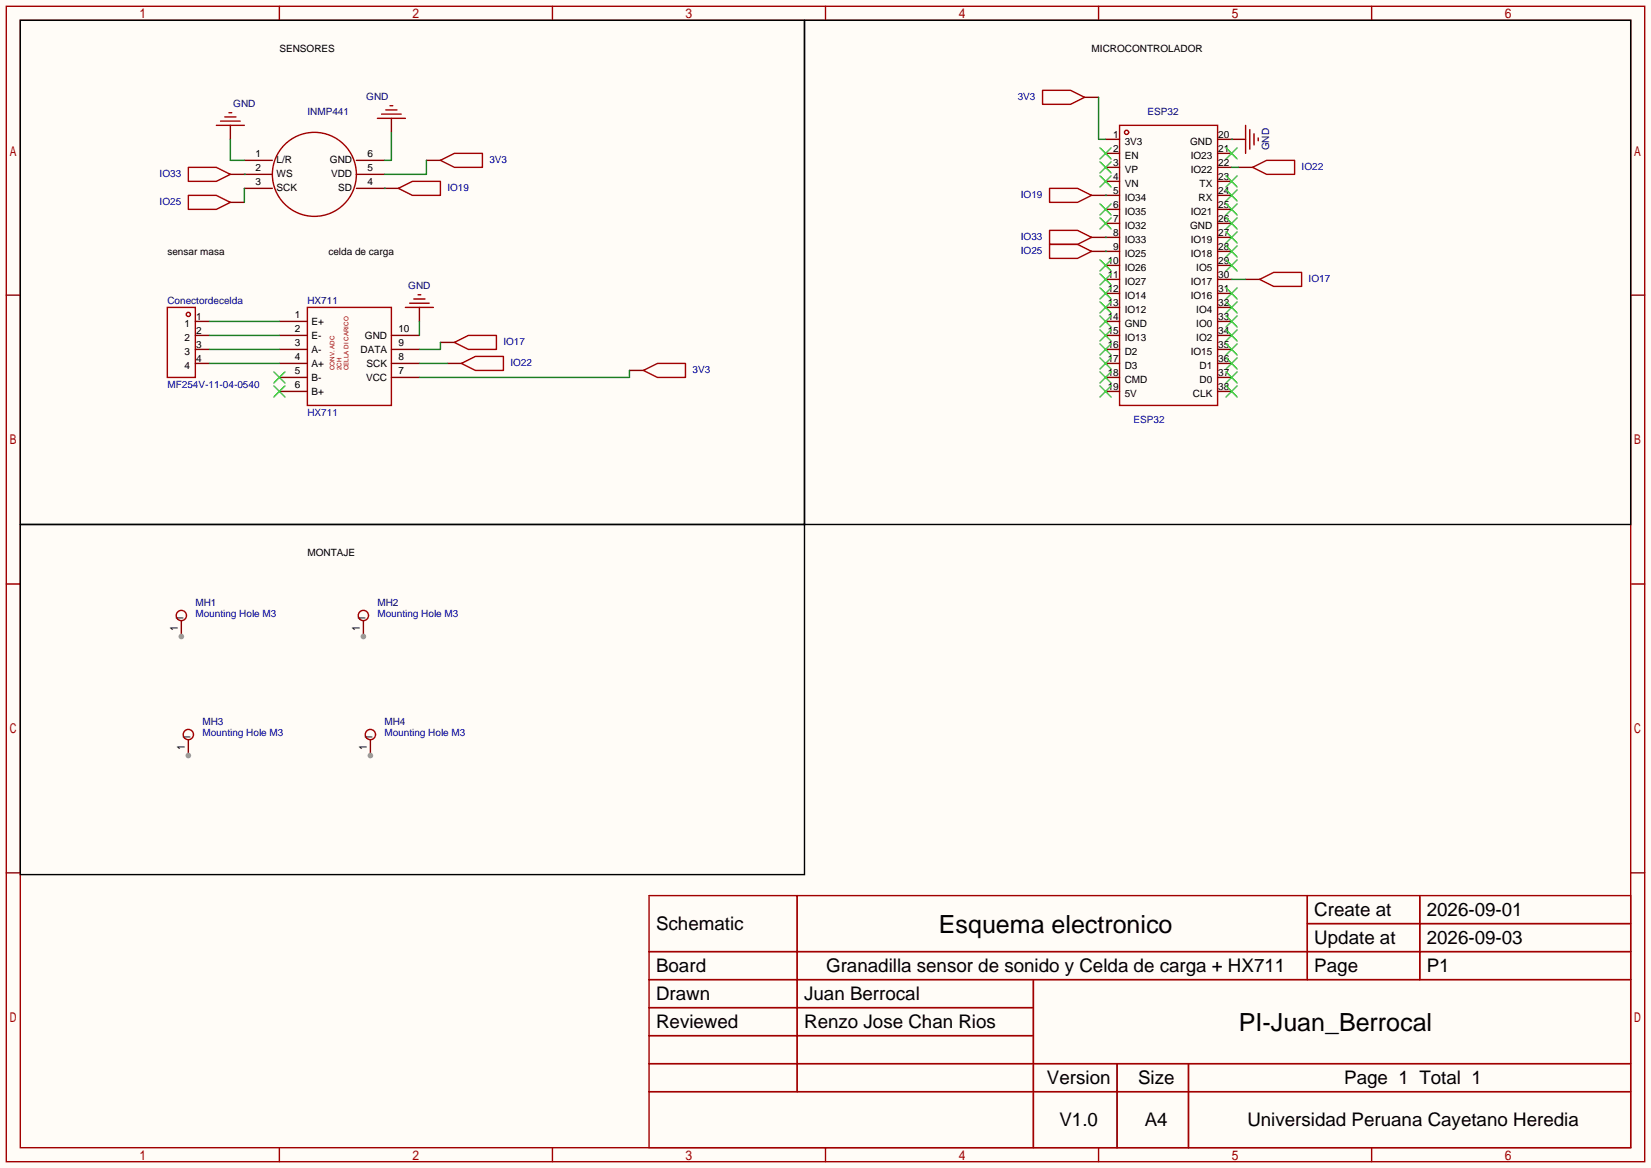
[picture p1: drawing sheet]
<svg xmlns="http://www.w3.org/2000/svg" width="299mm" height="212mm" viewBox="0 0 299 212" stroke-linecap="round" stroke-linejoin="round" font-family="sans-serif">
<path d="M0 0h299.5v211.8h-299.5z" fill="#fffcf7"/>
<g fill="none" stroke="#a10000" stroke-width=".25">
<path d="M1.1 1.1h297.2v209.6h-297.2zM3.7 3.7h292.1v204.5h-292.1zM50.7 1.1v2.6M70 19.9h2M70.7 19.2h.5M100.2 1.1v2.6M149.7 1.1v2.6M189.1 16.4h5.1l2.5 1.3-2.5 1.2h-5.1zM199.3 1.1v2.6M248.8 1.1v2.6M34.2 30.4h5l2.6 1.2-2.6 1.3h-5zM34.2 35.4h5l2.6 1.3-2.6 1.3h-5z"/>
<path d="M39.2 22.7h5.1M40 22h3.6M40.8 21.2h2M41.5 20.4h.5M68.5 21.5h5M69.2 20.7h3.6M72.3 34.2l2.5-1.3h5.1v2.5h-5.1zM79.9 29.1l2.5-1.3h5.1v2.6h-5.1zM190.4 34.2h5.1l2.5 1.2-2.5 1.3h-5.1zM203.1 22.7h17.8v50.8h-17.8zM225.9 22.7v5.1M226.7 23.5v3.6"/>
<path d="M227.5 24.3v2M228.2 25v.5M1.1 53.5h2.6M30.4 55.8h5v12.7h-5zM55.8 55.8h15.2v17.7h-15.2zM73.5 55.8h5.1M74.3 55h3.6M75.1 54.2h2M75.8 53.5h.5M190.4 44.3h5.1l2.5 1.3-2.5 1.3h-5.1zM190.4 41.8h5.1l2.5 1.3-2.5 1.2h-5.1zM228.5 50.7l2.5-1.3h5.1v2.5h-5.1z"/>
<path d="M295.8 53.5h2.5M82.4 62.1l2.6-1.3h5v2.6h-5zM83.7 65.9l2.5-1.3h5.1v2.6h-5.1zM116.7 67.2l2.6-1.3h5v2.6h-5zM1.1 105.9h2.6M295.8 105.9h2.5M1.1 158.3h2.6M295.8 158.3h2.5M117.7 162.4h178.1v45.8h-178.1zM117.7 172.6h178.1M117.7 177.7h178.1M144.6 162.4v35.6"/>
<path d="M187.4 177.7v30.5M237.1 162.4v15.3M237.1 167.5h58.7M257.5 162.4v15.3M117.7 182.8h69.7M117.7 192.9h178.1M117.7 187.8h69.7M117.7 198h178.1M202.6 192.9v15.3M215.6 192.9v15.3M50.7 208.2v2.5M100.2 208.2v2.5"/>
<path d="M149.7 208.2v2.5M199.3 208.2v2.5M248.8 208.2v2.5"/>
<circle cx="57" cy="31.6" r="7.6"/>
<circle cx="204.3" cy="24" r=".38"/>
<circle cx="34.2" cy="57" r=".38"/>
</g>
<g fill="none" stroke="#870000" stroke-width=".25">
<path d="M196.7 17.7h2.6M41.8 31.6h7.6M41.8 36.7h2.5M41.8 22.7v2.6M44.3 34.2h5.1M44.3 29.1h5.1M64.6 31.6h5.1M64.6 34.2h7.7M64.6 29.1h5.1M71 21.5v2.5M77.3 29.1h2.6M198 35.4h5.1"/>
<path d="M200.5 25.3h2.6M200.5 27.8h2.6M200.5 30.4h2.6M200.5 32.9h2.6M200.5 38h2.6M220.9 35.4h2.5M220.9 25.3h5M220.9 27.8h2.5M220.9 30.4h2.5M220.9 32.9h2.5M220.9 38h2.5M35.4 58.3h2.6"/>
<path d="M50.7 58.3h5.1M76.1 55.8v2.5M198 45.6h5.1M198 43.1h5.1M200.5 40.5h2.6M200.5 48.1h2.6M200.5 50.7h2.6M200.5 53.2h2.6M200.5 55.8h2.6M200.5 58.3h2.6M220.9 45.6h2.5M220.9 43.1h2.5"/>
<path d="M220.9 40.5h2.5M220.9 48.1h2.5M220.9 50.7h2.5M220.9 53.2h2.5M220.9 55.8h2.5M220.9 58.3h2.5M225.9 50.7h2.6M35.4 65.9h2.6M35.4 60.8h2.6M35.4 63.4h2.6M50.7 65.9h5.1M50.7 60.8h5.1"/>
<path d="M50.7 63.4h5.1M50.7 68.5h5.1M50.7 71h5.1M71 65.9h5.1M71 60.8h5.1M71 63.4h5.1M71 68.5h5.1M79.9 62.1h2.5M81.2 65.9h2.5M114.2 67.2h2.5M200.5 65.9h2.6M200.5 60.8h2.6"/>
<path d="M200.5 63.4h2.6M200.5 68.5h2.6M200.5 71h2.6M220.9 65.9h2.5M220.9 60.8h2.5M220.9 63.4h2.5M220.9 68.5h2.5M220.9 71h2.5M32.9 112.6v2.8"/>
</g>
<path d="M3.7 3.7h142.2v91.4h-142.2zM145.9 3.7h149.9v91.4h-149.9zM3.7 95.1h142.2v63.5h-142.2z" fill="none" stroke="#000" stroke-width=".25"/>
<g fill="none" stroke="#3c3" stroke-width=".25">
<path d="M199.5 26.8l2 2M199.5 29.3l2 2.1M199.5 31.9l2 2M199.5 37l2 2M199.5 39.5l2 2M201.5 26.8l-2 2M201.5 29.3l-2 2.1M201.5 31.9l-2 2M201.5 37l-2 2M201.5 39.5l-2 2M222.4 26.8l2 2M222.4 31.9l2 2"/>
<path d="M222.4 34.4l2 2M222.4 37l2 2M222.4 39.5l2 2M224.4 26.8l-2 2M224.4 31.9l-2 2M224.4 37l-2 2M224.4 39.5l-2 2M224.4 34.4l-2 2M199.5 47.1l2 2M199.5 49.7l2 2M199.5 52.2l2 2M199.5 54.7l2 2.1"/>
<path d="M199.5 57.3l2 2M199.5 59.8l2 2M201.5 47.1l-2 2M201.5 49.7l-2 2M201.5 52.2l-2 2M201.5 54.7l-2 2.1M201.5 57.3l-2 2M201.5 59.8l-2 2M222.4 42l2 2.1M222.4 44.6l2 2M222.4 47.1l2 2M222.4 52.2l2 2"/>
<path d="M222.4 54.7l2 2.1M222.4 57.3l2 2M222.4 59.8l2 2M224.4 42l-2 2.1M224.4 44.6l-2 2M224.4 47.1l-2 2M224.4 52.2l-2 2M224.4 54.7l-2 2.1M224.4 57.3l-2 2M224.4 59.8l-2 2M49.7 70l2 2M49.7 67.4l2 2.1"/>
<path d="M51.7 70l-2 2M51.7 67.4l-2 2.1M199.5 62.4l2 2M199.5 64.9l2 2M199.5 67.4l2 2.1M199.5 70l2 2M201.5 62.4l-2 2M201.5 64.9l-2 2M201.5 67.4l-2 2.1M201.5 70l-2 2M222.4 62.4l2 2M222.4 64.9l2 2"/>
<path d="M222.4 67.4l2 2.1M222.4 70l2 2M224.4 62.4l-2 2M224.4 64.9l-2 2M224.4 67.4l-2 2.1M224.4 70l-2 2"/>
</g>
<g fill="none" stroke="#008700" stroke-width=".25">
<path d="M199.3 17.7v7.6h1.2M41.8 25.3v3.8h2.5M44.3 31.6h.1M44.3 34.2v2.5M69.7 34.2h.1M71 24v5.1h-1.3M77.3 29.1v2.5h-7.6M200.5 35.4h.1M223.4 25.3h.1M38 58.3h12.7M76.1 58.3v2.5M200.5 43.1h.1"/>
<path d="M200.5 45.6h.1M38 63.4h12.7M38 60.8h12.7M38 65.9h12.7M79.9 62.1v1.3h-3.8M114.2 67.2v1.3h-38.1"/>
</g>
<circle cx="32.9" cy="115.4" r=".51" fill="#999"/>
<circle cx="32.9" cy="111.6" r=".93" fill="none" stroke="#a10000" stroke-width=".25"/>
<path d="M65.9 112.6v2.8" fill="none" stroke="#870000" stroke-width=".25"/>
<circle cx="65.9" cy="115.4" r=".51" fill="#999"/>
<circle cx="65.9" cy="111.6" r=".93" fill="none" stroke="#a10000" stroke-width=".25"/>
<path d="M34.2 134.2v2.8" fill="none" stroke="#870000" stroke-width=".25"/>
<circle cx="34.2" cy="137" r=".51" fill="#999"/>
<circle cx="34.2" cy="133.2" r=".93" fill="none" stroke="#a10000" stroke-width=".25"/>
<path d="M67.2 134.2v2.8" fill="none" stroke="#870000" stroke-width=".25"/>
<circle cx="67.2" cy="137" r=".51" fill="#999"/>
<g fill="none" stroke="#a10000" stroke-width=".25">
<path d="M227.2 30.4l2.5-1.3h5.1v2.5h-5.1z"/>
<circle cx="67.2" cy="133.2" r=".93"/>
</g>
<path d="M223.4 30.4h1.3M223.4 50.7h2.5M76.1 65.9h5.1" fill="none" stroke="#008700" stroke-width=".25"/>
<path d="M224.7 30.4h2.5" fill="none" stroke="#870000" stroke-width=".25"/>
<g font-size="4.5">
<text x="170.3" y="169.2">Esquema electronico</text>
<text x="224.7" y="187">PI-Juan_Berrocal</text>
</g>
<g font-size="3.4">
<text x="238.4" y="166.1">Create at</text>
<text x="258.8" y="166.1">2026-09-01</text>
<text x="119" y="168.7">Schematic</text>
<text x="238.4" y="171.2">Update at</text>
<text x="258.8" y="171.2">2026-09-03</text>
<text x="119" y="176.3">Board</text>
<text x="149.8" y="176.3">Granadilla sensor de sonido y Celda de carga + HX711</text>
<text x="238.4" y="176.3">Page</text>
<text x="258.8" y="176.3">P1</text>
<text x="119" y="181.4">Drawn</text>
<text x="145.9" y="181.4">Juan Berrocal</text>
<text x="119" y="186.5">Reviewed</text>
<text x="145.9" y="186.5">Renzo Jose Chan Rios</text>
<text x="189.9" y="196.6">Version</text>
<text x="206.4" y="196.6">Size</text>
<text x="243.8" y="196.6">Page 1 Total 1</text>
<text x="192.2" y="204.2">V1.0</text>
<text x="207.6" y="204.2">A4</text>
<text x="226.3" y="204.2">Universidad Peruana Cayetano Heredia</text>
</g>
<g font-size="1.8">
<text x="50.7" y="9.5">SENSORES</text>
<text x="198" y="9.5">MICROCONTROLADOR</text>
<text x="46.4" y="28.5">1</text>
<text x="50.2" y="29.6">L/R</text>
<text x="59.8" y="29.6">GND</text>
<text x="66.7" y="28.5">6</text>
<text x="201.9" y="25">1</text>
<text x="201.9" y="27.5">2</text>
<text x="204" y="26.2">3V3</text>
<text x="204" y="28.8">EN</text>
<text x="215.9" y="26.2">GND</text>
<text x="216" y="28.8">IO23</text>
<text x="221" y="25">20</text>
<text x="221" y="27.5">21</text>
<text x="46.4" y="31.1">2</text>
<text x="46.4" y="33.6">3</text>
<text x="50.2" y="32.1">WS</text>
<text x="50.2" y="34.6">SCK</text>
<text x="60" y="32.1">VDD</text>
<text x="61.4" y="34.6">SD</text>
<text x="66.7" y="33.6">4</text>
<text x="66.7" y="31.1">5</text>
<text x="201.9" y="30">3</text>
<text x="201.9" y="32.6">4</text>
<text x="201.9" y="35.1">5</text>
<text x="204" y="31.3">VP</text>
<text x="204" y="33.9">VN</text>
<text x="216" y="31.3">IO22</text>
<text x="217.6" y="33.9">TX</text>
<text x="221" y="30">22</text>
<text x="221" y="32.6">23</text>
<text x="221" y="35.1">24</text>
<text x="201.9" y="37.7">6</text>
<text x="201.9" y="40.2">7</text>
<text x="204" y="36.4">IO34</text>
<text x="204" y="38.9">IO35</text>
<text x="204" y="41.5">IO32</text>
<text x="215.9" y="41.5">GND</text>
<text x="216" y="38.9">IO21</text>
<text x="217.4" y="36.4">RX</text>
<text x="221" y="37.7">25</text>
<text x="221" y="40.2">26</text>
<text x="30.4" y="46.3">sensar masa</text>
<text x="59.6" y="46.3">celda de carga</text>
<text x="200.9" y="47.8">10</text>
<text x="201.9" y="42.7">8</text>
<text x="201.9" y="45.3">9</text>
<text x="204" y="44">IO33</text>
<text x="204" y="46.6">IO25</text>
<text x="216" y="44">IO19</text>
<text x="216" y="46.6">IO18</text>
<text x="221" y="42.7">27</text>
<text x="221" y="45.3">28</text>
<text x="221" y="47.8">29</text>
<text x="200.9" y="50.4">11</text>
<text x="200.9" y="52.9">12</text>
<text x="204" y="49.1">IO26</text>
<text x="204" y="51.6">IO27</text>
<text x="216" y="51.6">IO17</text>
<text x="217" y="49.1">IO5</text>
<text x="221" y="50.4">30</text>
<text x="221" y="52.9">31</text>
<text x="33.5" y="59.3">1</text>
<text x="35.6" y="58">1</text>
<text x="53.5" y="57.7">1</text>
<text x="56.5" y="59">E+</text>
<text x="200.9" y="55.4">13</text>
<text x="200.9" y="58">14</text>
<text x="204" y="54.2">IO14</text>
<text x="204" y="56.7">IO12</text>
<text x="204" y="59.3">GND</text>
<text x="216" y="54.2">IO16</text>
<text x="217" y="56.7">IO4</text>
<text x="217" y="59.3">IO0</text>
<text x="221" y="55.4">32</text>
<text x="221" y="58">33</text>
<text x="33.5" y="61.8">2</text>
<text x="33.5" y="64.3">3</text>
<text x="35.6" y="60.5">2</text>
<text x="35.6" y="63.1">3</text>
<text x="35.6" y="65.6">4</text>
<text x="53.5" y="65.4">4</text>
<text x="53.5" y="62.8">3</text>
<text x="53.5" y="60.3">2</text>
<text x="56.5" y="64.1">A-</text>
<text x="56.5" y="61.6">E-</text>
<text x="65.4" y="64.1">DATA</text>
<text x="66.2" y="61.6">GND</text>
<text x="72.3" y="65.4">8</text>
<text x="72.3" y="62.8">9</text>
<text x="72.3" y="60.3">10</text>
<text x="200.9" y="60.5">15</text>
<text x="200.9" y="63.1">16</text>
<text x="200.9" y="65.6">17</text>
<text x="204" y="61.8">IO13</text>
<text x="204" y="64.3">D2</text>
<text x="216" y="64.3">IO15</text>
<text x="217" y="61.8">IO2</text>
<text x="221" y="60.5">34</text>
<text x="221" y="63.1">35</text>
<text x="221" y="65.6">36</text>
<text x="33.5" y="66.9">4</text>
<text x="53.5" y="70.4">6</text>
<text x="53.5" y="67.9">5</text>
<text x="56.5" y="71.7">B+</text>
<text x="56.5" y="69.2">B-</text>
<text x="56.5" y="66.6">A+</text>
<text x="66.4" y="69.2">VCC</text>
<text x="66.5" y="66.6">SCK</text>
<text x="72.3" y="67.9">7</text>
<text x="200.9" y="68.1">18</text>
<text x="200.9" y="70.7">19</text>
<text x="204" y="66.9">D3</text>
<text x="204" y="69.4">CMD</text>
<text x="204" y="72">5V</text>
<text x="216.4" y="72">CLK</text>
<text x="217.6" y="66.9">D1</text>
<text x="217.6" y="69.4">D0</text>
<text x="221" y="68.1">37</text>
<text x="221" y="70.7">38</text>
<text x="55.8" y="100.9">MONTAJE</text>
</g>
<g font-size="1.8" fill="#000080">
<text x="42.3" y="19.4">GND</text>
<text x="55.8" y="20.9">INMP441</text>
<text x="66.4" y="18.1">GND</text>
<text x="208.2" y="20.9">ESP32</text>
<text x="230.2" y="27.3" transform="rotate(-90 230.2 27.3)">GND</text>
<text x="74.1" y="52.4">GND</text>
<text x="30.4" y="55.2">Conectordecelda</text>
<text x="55.8" y="55.2">HX711</text>
<text x="35.4" y="109.8">MH1</text>
<text x="68.5" y="109.8">MH2</text>
<text x="36.7" y="131.4">MH3</text>
<text x="69.7" y="131.4">MH4</text>
</g>
<g font-size="1.8" fill="#00f">
<text x="184.6" y="18.1">3V3</text>
<text x="88.8" y="29.6">3V3</text>
<text x="29" y="32.1">IO33</text>
<text x="81.2" y="34.6">IO19</text>
<text x="185.2" y="35.9">IO19</text>
<text x="236.1" y="30.8">IO22</text>
<text x="29" y="37.2">IO25</text>
<text x="185.2" y="46.1">IO25</text>
<text x="185.2" y="43.5">IO33</text>
<text x="237.4" y="51.1">IO17</text>
<text x="91.3" y="62.6">IO17</text>
<text x="30.4" y="70.4">MF254V-11-04-0540</text>
<text x="92.6" y="66.4">IO22</text>
<text x="125.6" y="67.7">3V3</text>
<text x="55.8" y="75.5">HX711</text>
<text x="205.6" y="76.8">ESP32</text>
<text x="35.4" y="111.9">Mounting Hole M3</text>
<text x="68.5" y="111.9">Mounting Hole M3</text>
<text x="36.7" y="133.4">Mounting Hole M3</text>
<text x="69.7" y="133.4">Mounting Hole M3</text>
</g>
<g font-size="1.1" fill="#a00000">
<text x="60.7" y="67.2" transform="rotate(-90 60.7 67.2)">CONV. ADC</text>
<text x="61.9" y="67.2" transform="rotate(-90 61.9 67.2)">2CH</text>
<text x="63.2" y="67.2" transform="rotate(-90 63.2 67.2)">CELLA DI CARICO</text>
</g>
</svg>
